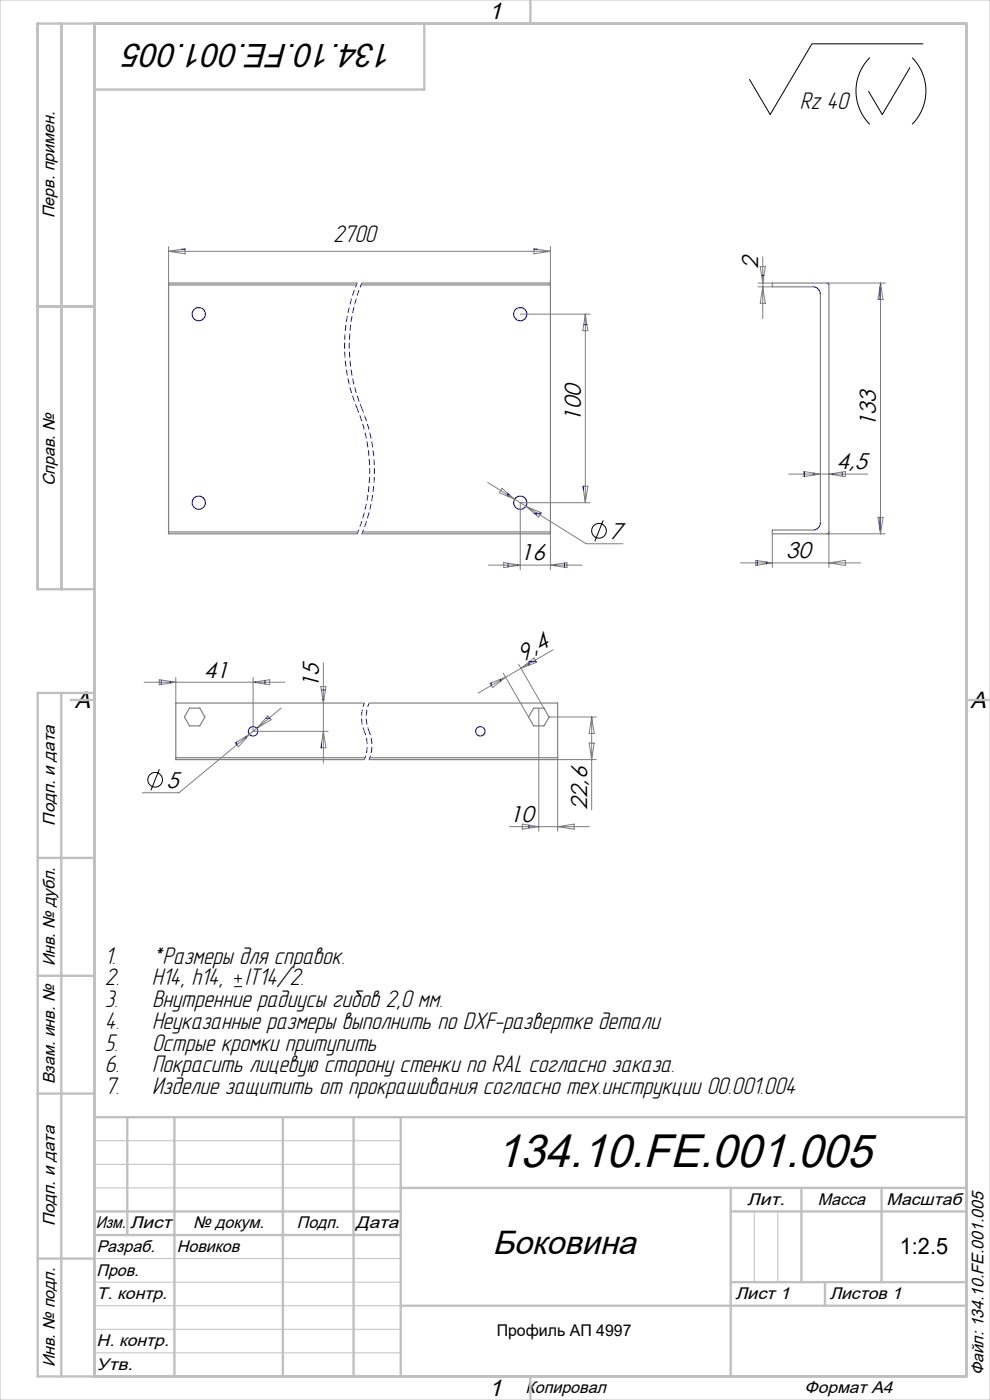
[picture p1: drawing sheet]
<svg xmlns="http://www.w3.org/2000/svg" width="210mm" height="297mm" viewBox="0 0 210 297" stroke-linecap="round" stroke-linejoin="round" font-family="sans-serif">
<g fill="none" stroke="#000" stroke-width=".21">
<path d="M184.5 12.2a10 10 0 0 0 0 14.2M193 14.3l-5.9 10-2.9-5M193.5 12.2a10 10 0 0 1 0 14.2M195.8 9.3h-23.6l-8.8 15-4.4-7.5M128 110.4l-1.8 4.4M33.8 163.2l-1.8 4.4"/>
<circle cx="127.1" cy="112.6" r="1.56"/>
<circle cx="32.9" cy="165.4" r="1.56"/>
</g>
<path d="M49.6 209.3h1.8M49.6 207.6h1.8M50.5 206.7v1.8" fill="none" stroke="#010000" stroke-width=".21"/>
<path d="M75.8 60a34.6 34.6 0 0 0 0 26.6M76.8 60a34.6 34.6 0 0 0 0 26.6M75.8 113.2a34.6 34.6 0 0 0 0-26.6M76.8 113.2a34.6 34.6 0 0 0 0-26.6" fill="none" stroke="#00f" stroke-width=".21" stroke-dasharray="1.3 .6" stroke-dashoffset=".3" stroke-linecap="butt"/>
<path d="M77.3 149.1a7.8 7.8 0 0 0 0 6M78.3 149.1a7.8 7.8 0 0 0 0 6M77.3 161.1a7.8 7.8 0 0 0 0-6M78.3 161.1a7.8 7.8 0 0 0 0-6" fill="none" stroke="#00f" stroke-width=".21" stroke-dasharray="1.3 .6" stroke-dashoffset=".4" stroke-linecap="butt"/>
<g fill="none" stroke="#00f" stroke-width=".25">
<path d="M172.4 60.8l.7 .2 .5 .3 .3 .6 .1 .5M175.4 60l.3 .2 .1 .2M174 110.8l-.1 .6-.3 .6-.5 .3-.7 .1M175.8 112.8l-.1 .3-.3 .1"/>
<circle cx="42.2" cy="66.6" r="1.4"/>
<circle cx="110.4" cy="66.6" r="1.4"/>
<circle cx="42.2" cy="106.6" r="1.4"/>
<circle cx="110.4" cy="106.6" r="1.4"/>
<circle cx="53.7" cy="155.1" r="1"/>
<circle cx="101.9" cy="155.1" r="1"/>
</g>
<path d="M114.3 150.2v3.8" fill="none" stroke="#808080" stroke-width=".21" stroke-dasharray="15.2 1.3 1.3 1.3" stroke-linecap="butt"/>
<g fill="none" stroke="#808080" stroke-width=".21">
<path d="M35.8 53.3l3.5-.5v1zM35.8 52.3v7.7M35.8 53.3h81M113.3 52.8l3.5 .5-3.5 .5zM116.8 52.3v7.7M161.3 56.5h1l-.5 3.5zM161.8 54.5v13.1M110.4 66.6h14.8M124.2 66.6l.5 3.5h-1.1zM124.2 66.6v40M160.8 60h3M160.8 60.8h3"/>
<path d="M161.8 60.8l.5 3.5h-1zM175.4 60h12.4M186.8 60l.5 3.5h-1.1zM186.8 60v53.2M103.5 102.4l20.8 13h7.8M103.6 119.9h19.9M106.5 103.6l2.7 2.3-3.3-1.4zM106.9 119.3l3.5 .6-3.5 .5zM111.5 107.4l3.3 1.4-.6 .9zM116.8 113.3v7.6M116.8 119.9l3.5-.6v1.1zM123.6 103.1h1.1l-.5 3.5z"/>
<path d="M125.2 106.6h-14.8v14.3M157.1 119.4h25.5M160.3 118.9l3.5 .5-3.5 .6zM163.8 113.3v7.1M167.3 100.6h16.8M170.5 100l3.5 .6-3.5 .5zM175.4 113.2h12.4M175.8 100.6l3.5-.6v1.1zM175.8 119.4l3.5-.5v1.1zM175.8 112.9v7.5M186.2 109.7h1.1l-.5 3.5zM117.3 137.8l-6.8 4"/>
<path d="M30.6 144.7h29.8M33.8 144.2l3.5 .5-3.5 .6zM37.3 143.7v5.4M49.9 157.6l3-1.8-2.3 2.6zM53.7 144.7l3.5-.5v1.1zM53.7 143.7v11.4M53.7 155.1h15.9M56.8 151.9l.7 .8-3 1.8zM59.6 150.2l-21.6 18h-7.8M68.1 145.6h1l-.5 3.5zM68.6 155.1l.5 3.5h-1zM68.6 140.6v21.3"/>
<path d="M103.9 145l3.3-1.3-2.7 2.2zM106.7 142.8l5.4 9.3M110 140.9l5.4 9.3M110.5 141.8l2.8-2.2 .5 .9zM110.5 141.8l-9.1 5.2M114.3 154v22.4M116.5 152.1h10M125 157.6h1l-.5 3.5zM125.5 152.1l.5 3.5h-1zM125.5 152.1v19.7M108 175.4h17M110.8 174.8l3.5 .6-3.5 .5z"/>
<path d="M118.3 175.4l3.5-.6v1.1zM126.5 161.1l-8.2 .1v15.2"/>
</g>
<g fill="none" stroke="#808080" stroke-width=".25">
<path d="M35.8 60.4h39.8M75.8 60h-40v53.2h40M76.6 60.4h40.2M76.8 60h40v53.2h-40M174 62.4v48.4M175.4 60h-11.6v.8h8.6M175.8 60.4v52.4M35.8 112.8h40.1M76.9 112.8h39.9M172.4 112.4h-8.6v.8h11.6M40.2 150.2h2.2l1.1 1.9-1.1 1.9h-2.2l-1.1-1.9zM77.3 149.1h-40v12h40"/>
<path d="M78.3 149.1h40v12h-40M113.2 150.2h2.2l1.1 1.9-1.1 1.9h-2.2l-1.1-1.9zM37.3 160.7h40.1M78.4 160.7h39.9"/>
</g>
<path d="M0 0h210v297h-210zM20 242h65M20 247h65M20 252h65M160 257v15M165 257v15M20 267h65M20 272h65M20 277h65M20 282h65M20 287h65" fill="none" stroke="#c0c0c0" stroke-width=".21"/>
<g fill="none" stroke="#c0c0c0" stroke-width=".5">
<path d="M112.5 0v5M13 5v120M20 5v287M90 5v14h-70M8 65h12M20 125h-12v-120h197v287h-197v-145h12M13 147v145M15 148.5h5M205 148.5h5M8 182h12M8 207h12M8 232h12"/>
<path d="M20 237h185M27 237v25M37 237v55M60 237v55M75 237v55M85 237v55M20 257h65M85 252h120M155 252v40M155 257h50M170 252v20M187 252v20"/>
<path d="M8 267h12M20 262h65M85 277h120M155 272h50M175 272v5M112.5 292v5"/>
</g>
<g fill="none" stroke="#00f" stroke-width=".21">
<path d="M38.5 52.9h.8M113.3 52.9h.7M161.5 58.4h.5M123.8 68.9h.7M124.1 66.9h.1M186.6 60.9v2.6M186.7 60.4h.1M107.8 104.7v.6M107.8 119.5v.8M107.8 104.9h.2M109.8 119.8v.2M113.3 108.9h1.4"/>
<path d="M113.8 108.9v.4M117.8 119.7v.3M119.8 119.4v.9M123.8 103.1v.9M160.6 118.9v1M162.6 119.2v.4M170.6 100.1v1M172.6 100.4v.4M176.6 100.5v.2M178.6 100.1v.9M186.6 109.7v2.7M34.2 144.3v.9"/>
<path d="M36.2 144.6v.3M50.2 157.4v.6M52.2 156.2v.4M54.2 144.7v.1M54.6 154.4h.1M56.2 144.3v.8M56.4 152.4h.8M68.2 146.4h.8M68.2 157.7v.9M68.5 148.4h.2M104.2 144.9v.5M106.2 144.1v.4"/>
<path d="M112.2 140.4v.7M112.3 140.4h1.4M125.5 152.4h.1M112.2 175v.7M114.2 175.4h.1"/>
</g>
<g fill="#808080">
<path d="M-.1 26.2v1.1zM-.1 26.2v1.1zM-.1 92.8v1.1zM-.1 92.8v1.1zM-.1 76.9v2.4zM-.1 80.9v2.4zM210.1 73.5v1.1zM210.1 73.5v1.1zM210.1 92.3v1.1zM210.1 92.3v1.1zM-.1 144.1v2.8zM-.1 148.2v2.7zM-.1 167.2v1.1zM-.1 167.2v1.1z"/>
<path d="M-.1 40.1v3.5zM-.1 76.6v3.5zM210.1 33.5v3.5zM210.1 83.2v3.5zM-.1 144.5v3.5zM-.1 150v3.5zM-.1 138v3.5zM-.1 147.5v3.5z"/>
</g>
<text font-size="10" x="105.2" y="247.6">134.10.FE.001.005</text>
<g font-size="7.1">
<text x="83.5" y="9.3" transform="rotate(-180 83.5 9.3)">134.10.FE.001.005</text>
<text x="104.5" y="266.1">Боковина</text>
</g>
<g font-size="5.3">
<text x="169.7" y="23.1">Rz 40</text>
<text x="70.7" y="51.3">2700</text>
</g>
<g font-size="5.3" fill="#010000">
<text x="22.2" y="204.4">1.</text>
<text x="22.2" y="209">2.</text>
<text x="32.2" y="204.4">*Размеры для справок.</text>
<text x="32.2" y="209">H14, h14,</text>
<text x="52" y="209">IT14/2.</text>
<text x="22.2" y="213.7">3.</text>
<text x="32.2" y="213.7">Внутренние радиусы гибов 2,0 мм.</text>
<text x="22.2" y="218.3">4.</text>
<text x="32.2" y="218.3">Неуказанные размеры выполнить по DXF-развертке детали</text>
<text x="22.2" y="222.9">5.</text>
<text x="22.2" y="227.5">6.</text>
<text x="32.2" y="222.9">Острые кромки притупить</text>
<text x="32.2" y="227.5">Покрасить лицевую сторону стенки по RAL согласно заказа.</text>
<text x="22.2" y="232.1">7.</text>
<text x="32.2" y="232.1">Изделие защитить от прокрашивания согласно тех.инструкции 00.001.004</text>
</g>
<g font-size="5">
<text x="103.7" y="4.1">1</text>
<text x="15.9" y="150.1">A</text>
<text x="205.9" y="150.1">A</text>
<text x="103.7" y="296.1">1</text>
</g>
<g font-size="4.8">
<text x="160.8" y="57.2" transform="rotate(-90 160.8 57.2)">2</text>
<text x="123.2" y="89.4" transform="rotate(-90 123.2 89.4)">100</text>
<text x="185.8" y="90.6" transform="rotate(-90 185.8 90.6)">133</text>
<text x="177.4" y="99.6">4,5</text>
<text x="110.4" y="118.9">16</text>
<text x="129.5" y="114.3">7</text>
<text x="166.8" y="118.4">30</text>
<text x="43.3" y="143.7">41</text>
<text x="111.1" y="140.3" transform="rotate(-30 111.1 140.3)">9,4</text>
<text x="67.6" y="146" transform="rotate(-90 67.6 146)">15</text>
<text x="35.3" y="167.2">5</text>
<text x="124.5" y="171.8" transform="rotate(-90 124.5 171.8)">22,6</text>
<text x="108" y="174.4">10</text>
<text x="190.9" y="266.1">1:2.5</text>
</g>
<g font-size="3.6">
<text x="11.6" y="46.3" transform="rotate(-90 11.6 46.3)">Перв. примен.</text>
<text x="11.6" y="103.2" transform="rotate(-90 11.6 103.2)">Справ. №</text>
<text x="11.6" y="175.1" transform="rotate(-90 11.6 175.1)">Подп. и дата</text>
<text x="11.6" y="205" transform="rotate(-90 11.6 205)">Инв. № дубл.</text>
<text x="11.6" y="230" transform="rotate(-90 11.6 230)">Взам. инв. №</text>
<text x="158.5" y="255.6">Лит.</text>
<text x="173.5" y="255.6">Масса</text>
<text x="188.1" y="255.6">Масштаб</text>
<text x="11.6" y="260.1" transform="rotate(-90 11.6 260.1)">Подп. и дата</text>
<text x="20.3" y="260.6">Изм.</text>
<text x="27.6" y="260.6">Лист</text>
<text x="41" y="260.6">№ докум.</text>
<text x="63" y="260.6">Подп.</text>
<text x="75.5" y="260.6">Дата</text>
<text x="20.5" y="265.6">Разраб.</text>
<text x="37.5" y="265.6">Новиков</text>
<text x="20.5" y="275.6">Т. контр.</text>
<text x="20.5" y="270.6">Пров.</text>
<text x="156" y="275.6">Лист 1</text>
<text x="176" y="275.6">Листов 1</text>
<text x="20.5" y="285.6">Н. контр.</text>
<text x="11.6" y="290" transform="rotate(-90 11.6 290)">Инв. № подл.</text>
<text x="20.5" y="290.6">Утв.</text>
<text x="208.6" y="291.7" transform="rotate(-90 208.6 291.7)">Файл: 134.10.FE.001.005</text>
<text x="111.5" y="295.6">Копировал</text>
<text x="170.7" y="295.6">Формат А4</text>
</g>
<text font-size="3.4" x="105.4" y="283.4">Профиль АП 4997</text>
</svg>
